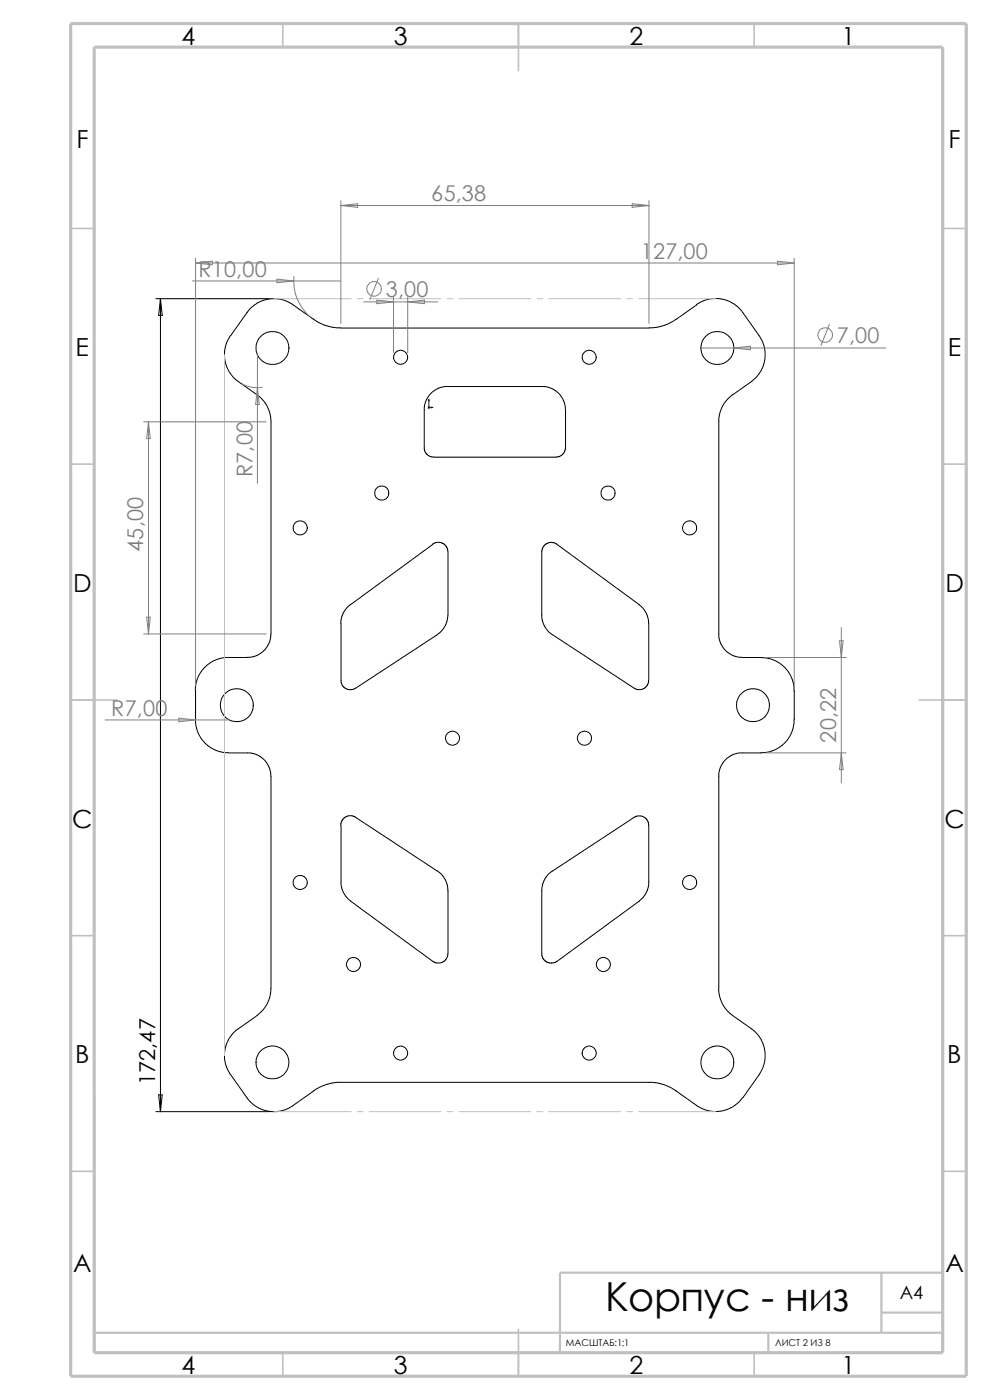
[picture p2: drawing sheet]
<svg xmlns="http://www.w3.org/2000/svg" width="210mm" height="297mm" viewBox="0 0 210 297" stroke-linecap="round" stroke-linejoin="round" font-family="sans-serif">
<g fill="none" stroke="#c0c0c0" stroke-width=".34">
<path d="M60 5v5M110 5v10M160 5v5M15 48.5h5M200 48.5h5M15 98.5h5M200 98.5h5M15 148.5h10M195 148.5h10M15 198.5h5M200 198.5h5M15 248.5h5"/>
<path d="M200 248.5h5M60 287v5M110 282v10M160 287v5"/>
</g>
<path d="M20 231.7v55.3M187 278.5h13M187 270v12.7M200 270h-81.2v17M20 282.7h180M163 282.7v4.3" fill="none" stroke="#c0c0c0" stroke-width=".47"/>
<path d="M15 5h190v287h-190zM20 10h180v277h-180z" fill="none" stroke="#c0c0c0" stroke-width=".68" stroke-linecap="butt"/>
<g fill="none" stroke="#000" stroke-width=".21">
<path d="M33.1 63.4h24M34 63.4v172.4M34 63.4l.4 3.5h-.7zM66.5 67.7l2.6 1.4 1.6 .4 1.6 .1h65.4M66.5 67.7l-4.5-3.2-1-.5-1.2-.5-1-.1-2.2 .1-1.8 .7-1.3 .9-.9 .9-3.8 5.4-.6 .9-.5 1.7-.1 1.9 .5 2 .8 1.5 .8 .8 .8 .7M147.7 64.6l1.7-.8 1.9-.5h1.1l1.5 .3 1.9 .9 1.6 1.5 3.7 5.2 .6 1.1 .5 1.7 .1 1.9-.1 .8-.9 2.2-1.4 1.7-4.7 3.3-.8 .7-1.3 1.9-.4 1.3-.2 1v46.6l.3 1 .9 1.4 .7 .6 1.1 .7 2 .4h4M147.8 64.7l-5.6 3.8-2.5 .9-2 .2M50.5 80.9l4.3 3 1.2 1.3 1.1 2 .4 1.9-.1 46-.5 1.7-1.1 1.5-1.7 .9-1.6 .2M91.4 83.5l1.3-1 1.7-.5h21.2l1.3 .3 1.1 .7 .7 .7 .9 1.3 .3 1.1 .1 8.9-.2 .7-.7 .9-1.1 .4h-26l-.7-.1-.8-.6-.5-.9v-9l.3-1.4zM91.8 115.4l.8-.3h1.1l.9 .7 .4 .9v13.8M91.8 115.5l-17.5 12.8-.9 .8-.7 1.1-.3 1-.1 1.1M52.5 139.5h-5.1l-1.6 .5-1.3 .6-1.2 1-1 1.5-.7 1.7-.2 1.7"/>
<path d="M95 130.5l-.4 1.9-.8 1.4-.7 .6-17.7 11.6-1.1 .3-.7-.1-.6-.4-.7-1.1v-12.4M117.2 134.7l17.6 11.5 1.2 .1 .7-.2 .6-.7 .3-1M135.6 128.3l.8 .7 .6 1 .6 1.7v12.7M135.6 128.3l-17.5-12.9-1-.3-1 .1-.8 .8-.4 .9v14.2l.3 1.1 .4 .9 .7 .8 .9 .8M161.5 139.5l1.9 .2 2 1 1.4 1.3 .9 1.3 .5 1.3 .2 1.2 .1 6.9M41.5 146.5v6.9l.2 1.2 .5 1.3 .9 1.3 1.4 1.3 2.1 1 1.9 .2M48.5 159.7h4.6l1.7 .6 1.4 1.1 .7 .9 .4 1.1 .1 1.3M168.4 152.7l-.1 1.7-.6 1.5-.9 1.3-1.4 1.3-1.3 .7-1.6 .4-5.7 .1-1.3 .4-1.1 .6-.7 .7-.7 .9-.4 1.1-.1 .7v45.6M57.5 164.7v45l-.2 1.7-.7 1.7-1.1 1.4-1 .9M72.3 175.1l.3-1.1 .6-.6 .8-.3 1.1 .1 17.7 11.6M72.3 175.1v12.6l.6 1.7 .6 1 .9 .7M92.8 184.7l.8 .8 .7 .9 .6 1.3 .1 1.3v13.3l-.3 1.2-.9 .7-.8 .1-1.1-.3-17.5-12.8"/>
<path d="M54.6 215.4l-4.9 3.5-1.1 1.4-.5 .9-.4 1.8-.1 1.6 .4 1.8 .9 1.6M118.1 203.9l-.8 .4-1.1-.1-.9-.7-.4-.8v-14.1l.2-1.1 .6-1.1 .5-.8 .9-.8 17.5-11.4 .6-.3h.8l.7 .3 .6 .5 .3 1.2v12.5l-.3 1.3-.5 1-1.2 1.3-17.4 12.8M152.4 209.7l.4 2.3 1.1 2 1.2 1.2 4.3 3.1M159.4 218.3l.9 .6 .7 .9 .8 1.4 .5 1.8v1.6l-.2 1.2-.6 1.4-3.9 5.7M33.1 235.8h24M33.7 232.3h.7l-.4 3.5zM48.9 228l4.3 5.9 1.9 1.3 2.4 .6h1.9l1.6-.6 1.1-.6 5.6-3.9 1.7-.7 2.1-.4h67l2.3 .5 2.7 1.3M143.5 231.5l5 3.5 1.5 .6 1.2 .2h1.6l1.7-.5 1.5-.8 1.5-1.6"/>
<circle cx="57.8" cy="73.8" r="3.5"/>
<circle cx="85" cy="75.8" r="1.49"/>
<circle cx="125" cy="75.8" r="1.49"/>
<circle cx="152.2" cy="73.8" r="3.5"/>
<circle cx="63.7" cy="112" r="1.5"/>
<circle cx="81" cy="104.6" r="1.5"/>
<circle cx="129" cy="104.6" r="1.5"/>
<circle cx="146.3" cy="112" r="1.49"/>
<circle cx="50.2" cy="149.6" r="3.5"/>
<circle cx="96" cy="156.6" r="1.49"/>
<circle cx="124" cy="156.6" r="1.49"/>
<circle cx="159.7" cy="149.6" r="3.5"/>
<circle cx="63.7" cy="187.2" r="1.5"/>
<circle cx="146.3" cy="187.2" r="1.49"/>
<circle cx="75" cy="204.6" r="1.5"/>
<circle cx="128" cy="204.6" r="1.5"/>
<circle cx="57.8" cy="225.4" r="3.5"/>
<circle cx="85" cy="223.4" r="1.49"/>
<circle cx="125" cy="223.4" r="1.49"/>
<circle cx="152.2" cy="225.4" r="3.5"/>
</g>
<g fill="#00f" stroke="#00f" stroke-width=".21">
<path d="M91.5 86.4h.3l-.3 .1z"/>
<path d="M91 84.8l.1 .3h-.2z"/>
</g>
<path d="M90.8 86.4h1M90.8 86.3l.3 .3M91 84.8v1.8M91.1 86.3l-.3 .3" fill="none" stroke="#00f" stroke-width=".21"/>
<g fill="none" stroke="#c0c0c0" stroke-width=".21">
<path d="M47.6 75.3v148.6M58.1 63.4h16.4M75.8 63.4h1.2M78.3 63.4h15.3M94.8 63.4h1.3M97.4 63.4h15.2M113.9 63.4h1.2M116.4 63.4h15.3M132.9 63.4h1.3M135.5 63.4h16.3M58.1 235.8h16.4M75.8 235.8h1.2"/>
<path d="M78.3 235.8h15.3M94.8 235.8h1.3M97.4 235.8h15.2M113.9 235.8h1.2M116.4 235.8h15.3M132.9 235.8h1.3M135.5 235.8h16.3"/>
</g>
<g fill="none" stroke="#808080" stroke-width=".21">
<path d="M40.8 59.6h31.5M41.5 54.8v90.7M41.5 55.8h127M41.5 55.8l3.5-.4v.8zM58.8 59.2l3.5 .4-3.5 .4zM62.4 58.6a9.9 9.9 0 0 0 3.3 8.5M72.3 42.6v26M72.3 43.6h65.4M72.3 43.6l3.6-.4v.8zM80.3 59.1l-1.8 4.4M134.1 43.2l3.6 .4-3.6 .4zM137.7 42.6v26"/>
<path d="M164.9 55.4l3.6 .4-3.6 .4zM168.5 54.8v90.9M54.6 75.3v27.2M77.1 64.1h15.7M79.9 63.7l3.6 .4-3.6 .3zM83.5 63v11.8M86.5 63v11.8M86.5 64.1l3.5-.4v.7zM148.7 73.8h39.2M155.7 73.8l3.5-.4v.8zM175.9 68.8l-1.7 4.5M30.5 89.5h26"/>
<path d="M31.5 89.5v45M31.5 89.5l.4 3.5h-.8zM51.4 81.5a6.9 6.9 0 0 0 4.2 .7M54.6 82.3l.4 3.5h-.8zM30.5 134.5h26M31.1 130.9h.8l-.4 3.6zM162.5 139.5h17M178.1 135.9h.8l-.4 3.6zM178.5 133.1v33M22.3 152.7h26.2M37.9 152.4l3.6 .3-3.6 .4zM162.5 159.7h17"/>
<path d="M178.5 159.7l.4 3.6h-.8z"/>
<circle cx="79.4" cy="61.3" r="1.55"/>
<circle cx="175.1" cy="71.1" r="1.56"/>
</g>
<text font-size="8.5" x="128.4" y="278">Корпус - низ</text>
<g font-size="5.3">
<text x="38.5" y="9.6">4</text>
<text x="83.5" y="9.6">3</text>
<text x="133.5" y="9.6">2</text>
<text x="178.5" y="9.6">1</text>
<text x="16.2" y="31.3">F</text>
<text x="201.2" y="31.3">F</text>
<text x="16" y="75.6">E</text>
<text x="201.1" y="75.6">E</text>
<text x="15.5" y="125.6">D</text>
<text x="200.6" y="125.6">D</text>
<text x="15.3" y="175.6">C</text>
<text x="200.3" y="175.6">C</text>
<text x="16" y="225.6">B</text>
<text x="201" y="225.6">B</text>
<text x="15.5" y="269.8">A</text>
<text x="200.5" y="269.8">A</text>
<text x="38.5" y="291.6">4</text>
<text x="83.5" y="291.6">3</text>
<text x="133.5" y="291.6">2</text>
<text x="178.5" y="291.6">1</text>
</g>
<g font-size="4.6" fill="#808080">
<text x="91.5" y="42.7">65,38</text>
<text x="42.1" y="58.7">R10,00</text>
<text x="135.9" y="54.9">127,00</text>
<text x="81.9" y="63.1">3,00</text>
<text x="177.5" y="72.9">7,00</text>
<text x="53.6" y="101.2" transform="rotate(-90 53.6 101.2)">R7,00</text>
<text x="30.4" y="117.1" transform="rotate(-90 30.4 117.1)">45,00</text>
<text x="23.6" y="151.8">R7,00</text>
<text x="177.4" y="157.5" transform="rotate(-90 177.4 157.5)">20,22</text>
</g>
<text font-size="4.6" x="32.9" y="230.3" transform="rotate(-90 32.9 230.3)">172,47</text>
<text font-size="3.9" x="190.9" y="275.5">A4</text>
<g font-size="2">
<text x="120.1" y="285.6">МАСШТАБ:1:1</text>
<text x="164.5" y="285.6">ЛИСТ 2 ИЗ 8</text>
</g>
</svg>
